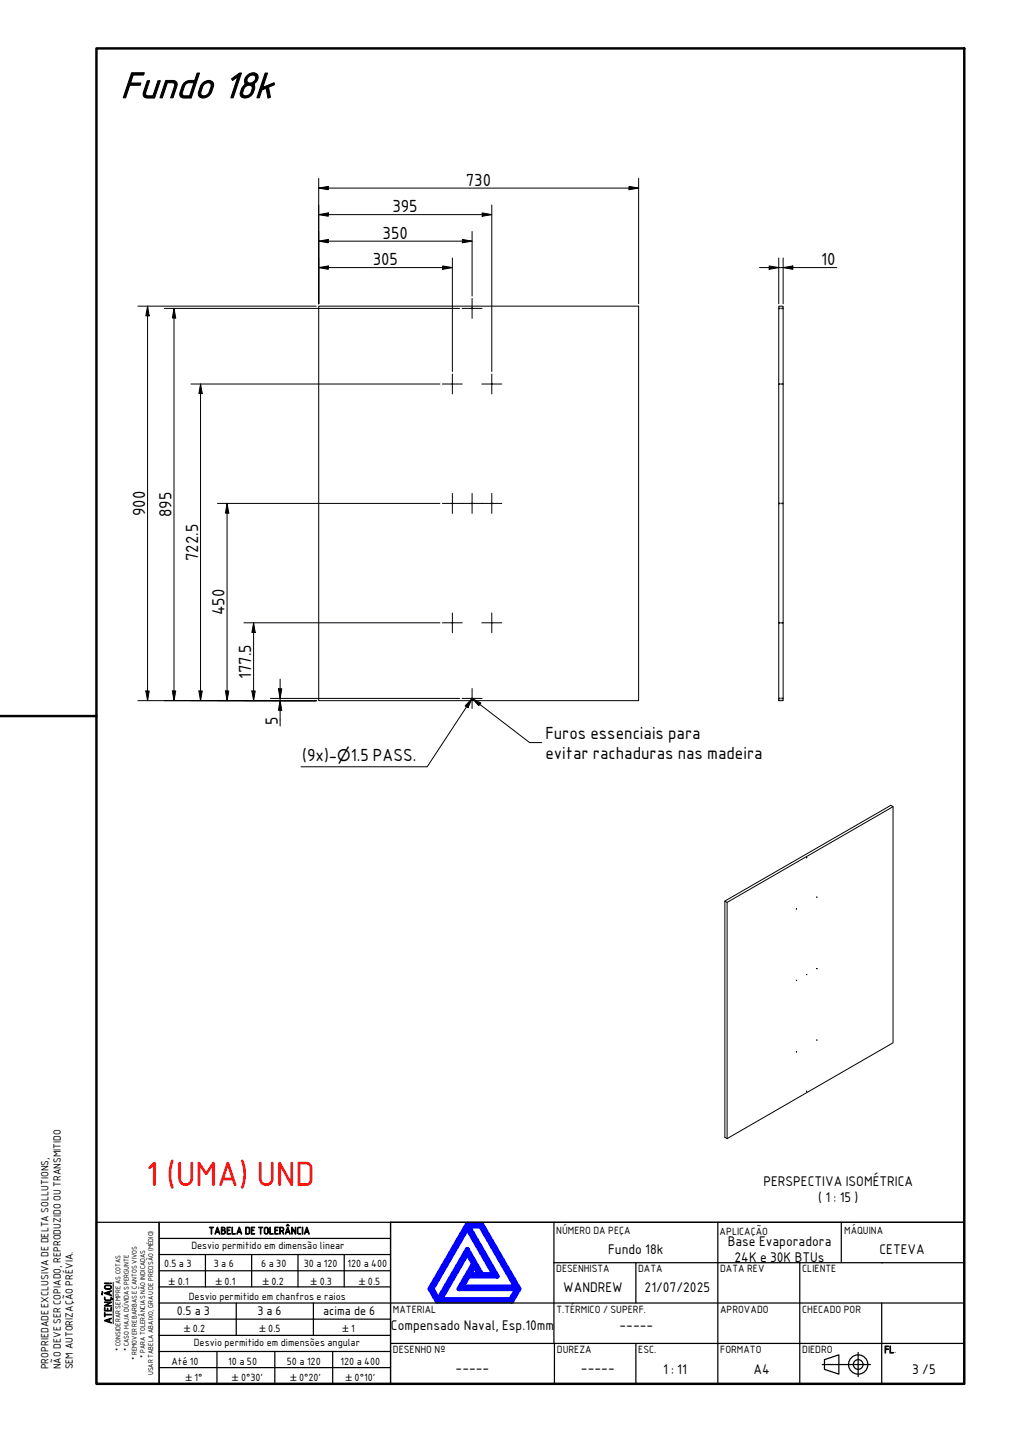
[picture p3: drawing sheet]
<svg xmlns="http://www.w3.org/2000/svg" width="210mm" height="297mm" viewBox="0 0 210 297" stroke-linecap="round" stroke-linejoin="round" font-family="sans-serif">
<g fill="none" stroke="#000" stroke-width=".21">
<path d="M66.1 63.5h66.4v81.8h-66.4zM161.5 63.5h.9v81.8h-.9zM167.3 177.9h.1M185.2 167.3l-34.4 19.9M150.3 186.9l34.5-19.8 .4 .2v49l-34.4 19.9-.5-.3v-49l.5 .3v49M165.2 188.5h.1M169.4 186.1h.1M165.2 203.3h.1M165.2 218.2h.1M167.3 202.1v.1zM169.4 215.7h.1M169.4 200.9h.1"/>
<path d="M167.3 226.3h.1"/>
<circle cx="93.8" cy="79.6" r=".07"/>
<circle cx="97.9" cy="64" r=".07"/>
<circle cx="102" cy="79.6" r=".07"/>
<circle cx="93.8" cy="104.4" r=".07"/>
<circle cx="97.9" cy="104.4" r=".07"/>
<circle cx="102" cy="104.4" r=".07"/>
<circle cx="93.8" cy="129.2" r=".07"/>
<circle cx="102" cy="129.2" r=".07"/>
<circle cx="97.9" cy="144.9" r=".07"/>
</g>
<!-- layer: Oculto (ISO) -->
<g fill="none" stroke="#000" stroke-width=".21">
<path d="M161.5 79.7h.3M161.5 79.6h.3M161.5 64h.3M161.5 63.9h.3M162.1 79.7h.3M162.1 79.6h.3M162.1 64h.3M162.1 63.9h.3M161.5 104.5h.3M161.5 104.4h.3M162.1 104.5h.3M162.1 104.4h.3"/>
<path d="M161.5 129.3h.3M161.5 129.1h.3M162.1 129.3h.3M162.1 129.1h.3M161.5 145h.3M161.5 144.8h.3M162.1 145h.3M162.1 144.8h.3"/>
</g>
<!-- layer: LOGO DELTA -->
<path d="M96.9 253.9h3l7.8 13.4-1.5 2.6h-15.5l-1.5-2.6zM96.9 254.7l5.6 9.7h-2.6l-3-5.2-6 10.3-1.3-2.2zM96.9 259.9l1.3 2.2-3 5.2h12l-1.3 2.2h-14.5zM97.2 254.3h2.5l7.3 12.6h-11.1l1.2-2.2h6zM98.4 262.5l1.1 1.9h-2.1z" fill="none" stroke="#00f" stroke-width=".99"/>
<!-- layer: Geometria de rascunho (ISO) -->
<path d="M90.7 269.9h15.5" fill="none" stroke="#000" stroke-width=".25"/>
<!-- layer: Visible ABNT -->
<g fill="none" stroke="#000" stroke-width=".25">
<path d="M20 253.5h13v33.5h-13zM33 256.9h48M81 253.5h119v33.5h-119zM81 253.5v33.5h-48v-20.1M114.9 253.5v25.2M148.9 253.5v33.5M174.5 253.5v8.4M200 253.5h-167v13.4M33 260.2h48M33 263.6h48M33 266.9h48M33 270.3h167"/>
<path d="M33 273.6h48M33 277h48M42.6 260.2v6.7M49 270.3v6.7M52.2 260.2v6.7M61.8 260.2v6.7M65 270.3v6.7M71.4 260.2v6.7M81 278.7h119M114.9 261.9h17M115 278.7v8.3M131.9 261.9h68.1"/>
<path d="M131.9 261.9v8.4M131.9 278.7v8.3M165.9 261.9v25.1M182.9 261.9h.1M182.9 270.3v16.7M33 280.3h48M33 283.7h48M45 280.3v6.7M57 280.3v6.7M69 280.3v6.7M170.5 283h10.1M171 282l3-1v4l-3-1z"/>
<path d="M178 280.5v5"/>
<circle cx="178" cy="283" r="2"/>
<circle cx="178" cy="283" r="1.01"/>
</g>
<path d="M23.5 266v8.6" fill="none" stroke="#000" stroke-width=".21"/>
<!-- layer: Borda (ISO) -->
<path d="M20 10h180v277h-180zM0 148.5h20" fill="none" stroke="#000" stroke-width=".51"/>
<g fill="none" stroke="#000" stroke-width=".21">
<path d="M66.1 39l2-.3v.7zM66.1 39h66.4M66.1 37v26M130.5 38.7l2 .3-2 .4zM132.5 37v26M66.1 55.5l2-.3v.7zM66.1 50l2-.3v.7zM66.1 44.5l2-.3v.7zM66.1 55.5h27.7M66.1 50h31.8M66.1 44.5h35.9M91.8 55.2l2 .3-2 .4z"/>
<path d="M93.8 53.5v23.6M95.9 49.7l2 .3-2 .4zM97.9 48v13.4M100 44.2l2 .3-2 .4zM102 42.5v34.6M157.5 55.5h16.1M159.5 55.2l2 .3-2 .4zM161.5 53.5v9.5M162.4 55.5l2-.3v.7zM162.4 53.5v9.5M28.6 63.5h37M30.6 63.5l.3 2h-.7z"/>
<path d="M30.6 63.5v81.8M34.1 64h61.3M36.1 64l.3 2h-.6zM36.1 64v81.3M39.6 79.7h51.6M41.6 79.7l.4 1.9h-.7zM41.6 79.7v65.6M45.1 104.4h46.1M47.1 104.4l.4 2h-.7zM47.1 104.4v40.9M50.6 129.2h40.6M52.6 129.2l.3 2h-.7z"/>
<path d="M52.6 129.2v16.1M28.6 145.3h37M30.2 143.3h.7l-.3 2zM35.8 143.3h.6l-.3 2zM41.3 143.3h.7l-.4 2zM46.8 143.3h.7l-.4 2zM52.2 143.3h.7l-.3 2zM56.1 144.9h39.3M57.7 142.9h.7l-.3 2zM58.1 145.3l.3 2h-.7zM58.1 140.9v9.7"/>
</g>
<g fill="#000">
<path d="M66.1 39l2-.3v.7zM130.5 38.7l2 .3-2 .4zM66.1 55.5l2-.3v.7zM66.1 50l2-.3v.7zM66.1 44.5l2-.3v.7zM91.8 55.2l2 .3-2 .4zM95.9 49.7l2 .3-2 .4zM100 44.2l2 .3-2 .4zM159.5 55.2l2 .3-2 .4zM162.4 55.5l2-.3v.7zM30.6 63.5l.3 2h-.7zM36.1 64l.3 2h-.6z"/>
<path d="M41.6 79.7l.4 1.9h-.7zM47.1 104.4l.4 2h-.7zM52.6 129.2l.3 2h-.7zM30.2 143.3h.7l-.3 2zM35.8 143.3h.6l-.3 2zM41.3 143.3h.7l-.4 2zM46.8 143.3h.7l-.4 2zM52.2 143.3h.7l-.3 2zM57.7 142.9h.7l-.3 2zM58.1 145.3l.3 2h-.7z"/>
</g>
<!-- layer: Marca de centro (ISO) -->
<g fill="none" stroke="#000" stroke-width=".21">
<path d="M91.8 79.7h4.1M93.8 77.6v4.1M95.8 64h4.2M97.9 61.9v4.1M99.9 79.7h4.2M102 77.6v4.1M91.8 104.4h4.1M93.8 102.3v4.2M95.8 104.4h4.2M97.9 102.3v4.2M99.9 104.4h4.2M102 102.3v4.2"/>
<path d="M91.8 129.2h4.1M93.8 127.1v4.2M99.9 129.2h4.2M102 127.1v4.2M95.8 144.9h4.2M97.9 142.8v4.1"/>
</g>
<path d="M97.9 144.9l-.8 1.9-.6-.4zM97.9 144.9l-9.3 14.2h-26.2M98 145l.4 .4M98 145l11.9 9h2.5M98.1 145l1.6 .8-.4 .6-.8-.9" fill="none" stroke="#000" stroke-width=".21"/>
<path d="M97.9 144.9l-.8 1.9-.6-.4zM97.9 144.9l1.8 .9-.4 .6z" fill="#000"/>
<text font-size="8.1" x="25" y="20.2">Fundo 18k</text>
<text font-size="7" fill="#f00" x="30.3" y="246">1 (UMA) UND</text>
<g font-size="3.5">
<text x="96.6" y="38.5">730</text>
<text x="81.4" y="44">395</text>
<text x="79.4" y="49.5">350</text>
<text x="77.3" y="55">305</text>
<text x="170.3" y="55">10</text>
<text x="30.1" y="107.1" transform="rotate(-90 30.1 107.1)">900</text>
<text x="35.6" y="107.3" transform="rotate(-90 35.6 107.3)">895</text>
<text x="41.1" y="116.4" transform="rotate(-90 41.1 116.4)">722.5</text>
<text x="46.6" y="127.6" transform="rotate(-90 46.6 127.6)">450</text>
<text x="52.1" y="140.9" transform="rotate(-90 52.1 140.9)">177.5</text>
<text x="57.6" y="150.4" transform="rotate(-90 57.6 150.4)">5</text>
<text x="113.1" y="153.2">Furos essenciais para</text>
<text x="62.7" y="157.9">(9x)-⌀1.5 PASS.</text>
<text x="113.1" y="157.4">evitar rachaduras nas madeira</text>
</g>
<g font-size="2.8">
<text x="158.3" y="246">PERSPECTIVA ISOMÉTRICA</text>
<text x="169.7" y="249.4">( 1 : 15 )</text>
<text x="126.1" y="260.1">Fundo 18k</text>
<text x="150.9" y="258.4">Base Evaporadora</text>
<text x="152.4" y="261.8">24K e 30K BTUs</text>
<text x="182.4" y="260.1">CETEVA</text>
<text x="116.8" y="268">WANDREW</text>
<text x="133.7" y="268">21/07/2025</text>
<text x="81.1" y="275.9">Compensado Naval, Esp.10mm</text>
<text x="128.5" y="275.6">-----</text>
<text x="94.5" y="284.5">-----</text>
<text x="120.5" y="284.6">-----</text>
<text x="137.5" y="285">1 : 11</text>
<text x="156.3" y="285">A4</text>
<text x="189.2" y="285">3 /5</text>
</g>
<g font-size="2.5">
<text x="36.7" y="272.7">0.5 a 3</text>
<text x="53.4" y="272.7">3 a 6</text>
<text x="67" y="272.7">acima de 6</text>
</g>
<g font-size="2.1">
<text x="43.3" y="256">TABELA DE TOLERÂNCIA</text>
<text x="115.4" y="256">NÚMERO DA PEÇA</text>
<text x="149.3" y="256.2">APLICAÇÃO</text>
<text x="175.1" y="256">MÁQUINA</text>
<text x="34" y="262.7">0.5 a 3</text>
<text x="39.7" y="259.1">Desvio permitido em dimensão linear</text>
<text x="44.3" y="262.7">3 a 6</text>
<text x="54.2" y="262.7">6 a 30</text>
<text x="63" y="262.7">30 a 120</text>
<text x="72.1" y="262.7">120 a 400</text>
<text x="115.4" y="263.9">DESENHISTA</text>
<text x="132.4" y="263.9">DATA</text>
<text x="149.4" y="263.9">DATA REV</text>
<text x="166.4" y="263.9">CLIENTE</text>
<text x="39.2" y="269.6">Desvio permitido em chanfros e raios</text>
<text x="23.1" y="274.6" transform="rotate(-90 23.1 274.6)">ATENÇÃO!</text>
<text x="81.5" y="272.3">MATERIAL</text>
<text x="115.4" y="272.3">T.TÉRMICO / SUPERF.</text>
<text x="149.4" y="272.3">APROVADO</text>
<text x="166.4" y="272.3">CHECADO POR</text>
<text x="40.2" y="279.2">Desvio permitido em dimensões angular</text>
<text x="81.5" y="280.7">DESENHO Nº</text>
<text x="115.5" y="280.7">DUREZA</text>
<text x="132.4" y="280.7">ESC.</text>
<text x="149.4" y="280.7">FORMATO</text>
<text x="166.4" y="280.7">DIEDRO</text>
<text x="183.4" y="280.7">FL.</text>
<text x="10.1" y="284" transform="rotate(-90 10.1 284)">PROPRIEDADE EXCLUSIVA DE DELTA SOLLUTIONS,</text>
<text x="12.6" y="284" transform="rotate(-90 12.6 284)">NÃO DEVE SER COPIADO, REPRODUZIDO OU TRANSMITIDO</text>
<text x="15.1" y="284" transform="rotate(-90 15.1 284)">SEM AUTORIZAÇÃO PRÉVIA.</text>
<text x="35.6" y="283.1">Até 10</text>
<text x="47.3" y="283.1">10 a 50</text>
<text x="59.5" y="283.1">50 a 120</text>
<text x="70.7" y="283.1">120 a 400</text>
</g>
<g font-size="1.9">
<text x="35.1" y="266.6">±0.1</text>
<text x="44.8" y="266.6">±0.1</text>
<text x="54.5" y="266.6">±0.2</text>
<text x="64.5" y="266.6">±0.3</text>
<text x="74.5" y="266.6">±0.5</text>
<text x="38.2" y="276.3">±0.2</text>
<text x="53.8" y="276.3">±0.5</text>
<text x="71" y="276.3">±1</text>
<text x="38.5" y="286.4">±1°</text>
<text x="48.2" y="286.4">±0°30'</text>
<text x="60.2" y="286.4">±0°20'</text>
<text x="71.7" y="286.4">±0°10'</text>
</g>
<g font-size="1.4">
<text x="25" y="280.2" transform="rotate(-90 25 280.2)">* CONSIDERAR SEMPRE AS COTAS</text>
<text x="26.7" y="280.3" transform="rotate(-90 26.7 280.3)">* CASO HAJA DÚVIDAS PERGUNTE</text>
<text x="30.1" y="281.7" transform="rotate(-90 30.1 281.7)">* PARA TOLERÂNCIAS NÃO INDICADAS</text>
<text x="28.4" y="282.1" transform="rotate(-90 28.4 282.1)">* REMOVER REBARBAS E CANTOS VIVOS</text>
<text x="31.7" y="285.3" transform="rotate(-90 31.7 285.3)">USAR TABELA ABAIXO, GRAU DE PRECISÃO (MÉDIO)</text>
</g>
</svg>
